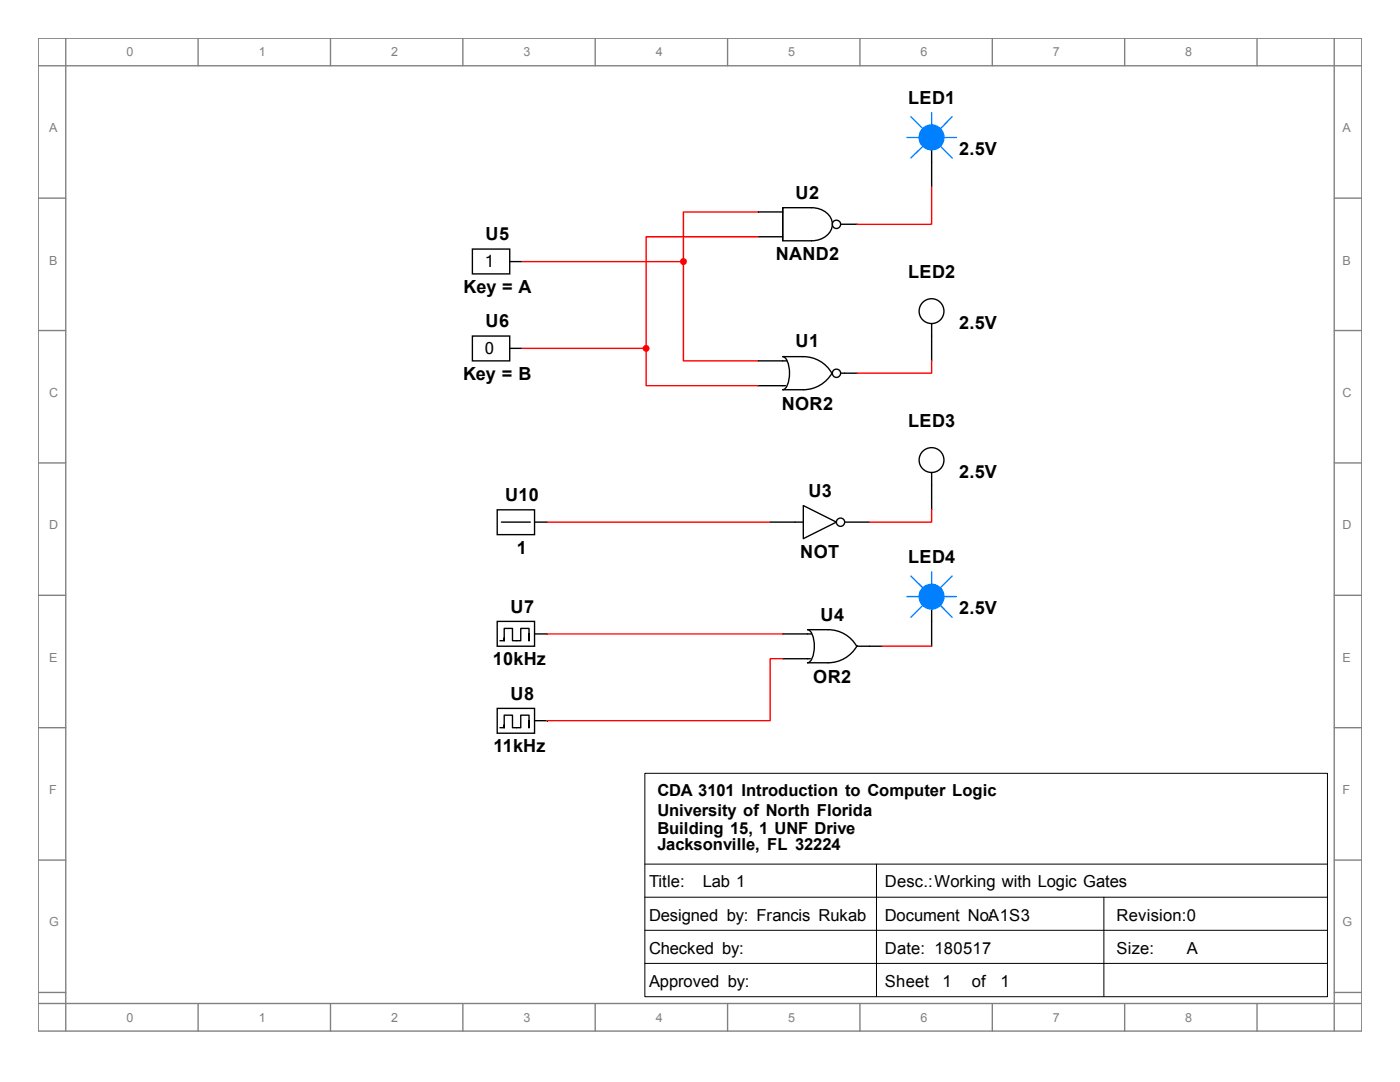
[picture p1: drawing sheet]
<svg xmlns="http://www.w3.org/2000/svg" width="279mm" height="216mm" viewBox="0 0 279 216" stroke-linecap="round" stroke-linejoin="round" font-family="sans-serif">
<g fill="none" stroke="#808080" stroke-width=".28">
<path d="M7.6 7.6h264.2v198.1h-264.2zM7.6 13.1h264.2M13.1 7.6v198.1M39.5 7.6v5.5M66 7.6v5.5M92.4 7.6v5.5M118.8 7.6v5.5M145.2 7.6v5.5M171.6 7.6v5.5M198 7.6v5.5M224.5 7.6v5.5M250.9 7.6v5.5"/>
<path d="M266.3 7.6v198.1M7.6 39.5h5.5M266.3 39.5h5.5M7.6 66h5.5M266.3 66h5.5M7.6 92.4h5.5M266.3 92.4h5.5M7.6 118.8h5.5M266.3 118.8h5.5M7.6 145.2h5.5M266.3 145.2h5.5M7.6 171.6h5.5"/>
<path d="M266.3 171.6h5.5M7.6 198h5.5M266.3 198h5.5M7.6 200.2h264.2M39.5 200.2v5.5M66 200.2v5.5M92.4 200.2v5.5M118.8 200.2v5.5M145.2 200.2v5.5M171.6 200.2v5.5M198 200.2v5.5M224.5 200.2v5.5"/>
<path d="M250.9 200.2v5.5"/>
</g>
<path d="M128.7 154.3h136.2v44.6h-136.2zM128.7 172.4h136.2M128.7 179h136.2M174.9 172.4v26.4M220.3 179v19.8M128.7 185.6h136.2M128.7 192.2h136.2" fill="none" stroke="#000" stroke-width=".2"/>
<g fill="none" stroke="#000" stroke-width=".28">
<path d="M185.9 29.9v2.5M151.3 42.3h4.9M151.3 47.2h4.9M156.2 41.4h5.8a3.8 3.8 0 0 1 4.1 3.3 3.8 3.8 0 0 1-4.1 3.3h-5.8zM156.2 41.4v6.6M167.8 44.7h3.3M151.3 72h5.7M151.3 77h5.5M166.1 74.3a6.6 6.6 0 0 1-5.8 3.5h-4.1a2.55 2.55 0 0 0 1.3-2.6v-1.5a2.55 2.55 0 0 0-1.3-2.5h4.1a6.5 6.5 0 0 1 5.7 3.3M167.8 74.5h3.3M153.7 104.2h6.6M160.3 100.9l6.6 3.3-6.6 3.3z"/>
<path d="M168.6 104.2h4.9"/>
<circle cx="166.9" cy="44.8" r=".83"/>
<circle cx="166.9" cy="74.5" r=".83"/>
<circle cx="167.7" cy="104.2" r=".82"/>
</g>
<path d="M181 27.4h2.4M181.8 23.3l2.5 2.5M184.3 29.1l-2.5 2.4M185.9 22.5v2.4M187.6 29.1l2.4 2.4M188.4 27.4h2.5M190 23.3l-2.4 2.5" fill="none" stroke="#0080ff" stroke-width=".28"/>
<circle cx="185.9" cy="27.4" r="2.48" fill="#0080ff"/>
<g fill="none" stroke="#0080ff" stroke-width=".28">
<path d="M181 119h2.4M181.8 114.9l2.5 2.5M185.9 114.1v2.5M188.4 119h2.5M190 114.9l-2.4 2.5M184.3 120.7l-2.5 2.5M187.6 120.7l2.4 2.5"/>
<circle cx="185.9" cy="27.4" r="2.48"/>
</g>
<g fill="none" stroke="#000" stroke-width=".28">
<path d="M185.9 32.4v4.9M185.9 64.6v7.4M185.9 94.3v7.4M185.9 121.5v2.5"/>
<circle cx="185.9" cy="62.1" r="2.48"/>
<circle cx="185.9" cy="91.8" r="2.48"/>
</g>
<circle cx="185.9" cy="119.1" r="2.47" fill="#0080ff"/>
<circle cx="185.9" cy="119.1" r="2.47" fill="none" stroke="#0080ff" stroke-width=".28"/>
<path d="M94.3 49.7h7.4v5h-7.4zM101.7 52.2h2.5M94.3 67.1h7.4v4.9h-7.4zM101.7 69.5h2.5M99.2 101.7h7.5v5h-7.5zM100.1 104.2h5.7M106.7 104.2h2.4M185.9 124v4.9" fill="none" stroke="#000" stroke-width=".28"/>
<path d="M185.9 37.3v7.4h-14.8M185.9 72v2.5h-14.8M109.1 104.2h44.6M185.9 101.7v2.5h-12.4" fill="none" stroke="#f00" stroke-width=".28"/>
<circle cx="136.4" cy="52.2" r=".56" fill="#f00"/>
<g fill="none" stroke="#f00" stroke-width=".28">
<path d="M104.2 52.2h32.2M136.4 52.2v19.8h14.9M151.3 42.3h-14.9v9.9M109.1 126.5h47.1M156.2 131.4h-2.5v12.4h-44.6M176 128.9h9.9"/>
<circle cx="136.4" cy="52.2" r=".56"/>
</g>
<path d="M99.2 124h7.5v4.9h-7.5zM99.8 127.8h.8M105.6 126.5v1.3v-2.4h-1.7v2.4h-1.6v-2.4h-1.7v2.4v-.5M106.7 126.5h2.4M156.2 126.5h5.8M156.2 131.4h5.5M171.1 128.8a6.6 6.6 0 0 1-5.8 3.4h-4.1a2.55 2.55 0 0 0 1.3-2.5v-1.5a2.55 2.55 0 0 0-1.3-2.6h4.1a6.5 6.5 0 0 1 5.7 3.4M171.1 128.9h4.9M99.2 141.4h7.5v4.9h-7.5zM99.8 145.2h.8M105.6 143.8v1.4v-2.5h-1.7v2.5h-1.6v-2.5h-1.7v2.5v-.5M106.7 143.8h2.4" fill="none" stroke="#000" stroke-width=".28"/>
<circle cx="128.9" cy="69.5" r=".55" fill="#f00"/>
<g fill="none" stroke="#f00" stroke-width=".28">
<path d="M151.3 47.2h-22.4v22.3M104.2 69.5h24.7M128.9 69.5v7.5h22.4"/>
<circle cx="128.9" cy="69.5" r=".55"/>
</g>
<g font-size="3.6">
<text x="181.2" y="20.7">LED1</text>
<text x="191.4" y="30.9">2.5V</text>
<text x="158.8" y="39.7">U2</text>
<text x="96.9" y="48">U5</text>
<text x="154.8" y="51.8">NAND2</text>
<text x="92.5" y="58.4">Key = A</text>
<text x="181.2" y="55.4">LED2</text>
<text x="96.9" y="65.3">U6</text>
<text x="191.4" y="65.6">2.5V</text>
<text x="158.8" y="69.2">U1</text>
<text x="92.4" y="75.8">Key = B</text>
<text x="156" y="81.8">NOR2</text>
<text x="181.2" y="85.1">LED3</text>
<text x="191.4" y="95.3">2.5V</text>
<text x="100.8" y="100">U10</text>
<text x="161.3" y="99.1">U3</text>
<text x="103.2" y="110.4">1</text>
<text x="159.7" y="111.3">NOT</text>
<text x="181.2" y="112.4">LED4</text>
<text x="101.9" y="122.3">U7</text>
<text x="163.7" y="123.9">U4</text>
<text x="191.4" y="122.6">2.5V</text>
<text x="98.3" y="132.7">10kHz</text>
<text x="162.3" y="136.3">OR2</text>
<text x="101.9" y="139.6">U8</text>
<text x="98.5" y="150.1">11kHz</text>
</g>
<g font-size="3.3">
<text x="96.8" y="53.3">1</text>
<text x="96.8" y="70.7">0</text>
<text x="131.2" y="158.9">CDA 3101 Introduction to Computer Logic</text>
<text x="131.2" y="162.8">University of North Florida</text>
<text x="131.2" y="166.4">Building 15, 1 UNF Drive</text>
<text x="131.2" y="169.7">Jacksonville, FL 32224</text>
<text x="129.5" y="177.1">Title:</text>
<text x="140.3" y="177.1">Lab 1</text>
<text x="176.6" y="177.1">Desc.:Working with Logic Gates</text>
<text x="129.5" y="183.7">Designed by: Francis Rukab</text>
<text x="176.6" y="183.7">Document No:A1S3</text>
<text x="222.8" y="183.7">Revision:0</text>
<text x="129.5" y="190.3">Checked by:</text>
<text x="176.6" y="190.3">Date: 180517</text>
<text x="222.8" y="190.3">Size:</text>
<text x="236.9" y="190.3">A</text>
<text x="129.5" y="196.9">Approved by:</text>
<text x="176.6" y="196.9">Sheet</text>
<text x="188.1" y="196.9">1</text>
<text x="193.9" y="196.9">of</text>
<text x="199.7" y="196.9">1</text>
</g>
<g font-size="2.5" fill="#808080">
<text x="25.2" y="11.2">0</text>
<text x="51.6" y="11.2">1</text>
<text x="78.1" y="11.2">2</text>
<text x="104.5" y="11.2">3</text>
<text x="130.9" y="11.2">4</text>
<text x="157.3" y="11.2">5</text>
<text x="183.7" y="11.2">6</text>
<text x="210.1" y="11.2">7</text>
<text x="236.6" y="11.2">8</text>
<text x="9.8" y="26.4">A</text>
<text x="267.9" y="26.4">A</text>
<text x="9.8" y="52.8">B</text>
<text x="267.9" y="52.8">B</text>
<text x="9.8" y="79.2">C</text>
<text x="267.9" y="79.2">C</text>
<text x="9.8" y="105.6">D</text>
<text x="267.9" y="105.6">D</text>
<text x="9.8" y="132">E</text>
<text x="267.9" y="132">E</text>
<text x="9.8" y="158.5">F</text>
<text x="267.9" y="158.5">F</text>
<text x="9.8" y="184.9">G</text>
<text x="267.9" y="184.9">G</text>
<text x="25.2" y="203.8">0</text>
<text x="51.6" y="203.8">1</text>
<text x="78.1" y="203.8">2</text>
<text x="104.5" y="203.8">3</text>
<text x="130.9" y="203.8">4</text>
<text x="157.3" y="203.8">5</text>
<text x="183.7" y="203.8">6</text>
<text x="210.1" y="203.8">7</text>
<text x="236.6" y="203.8">8</text>
</g>
</svg>
